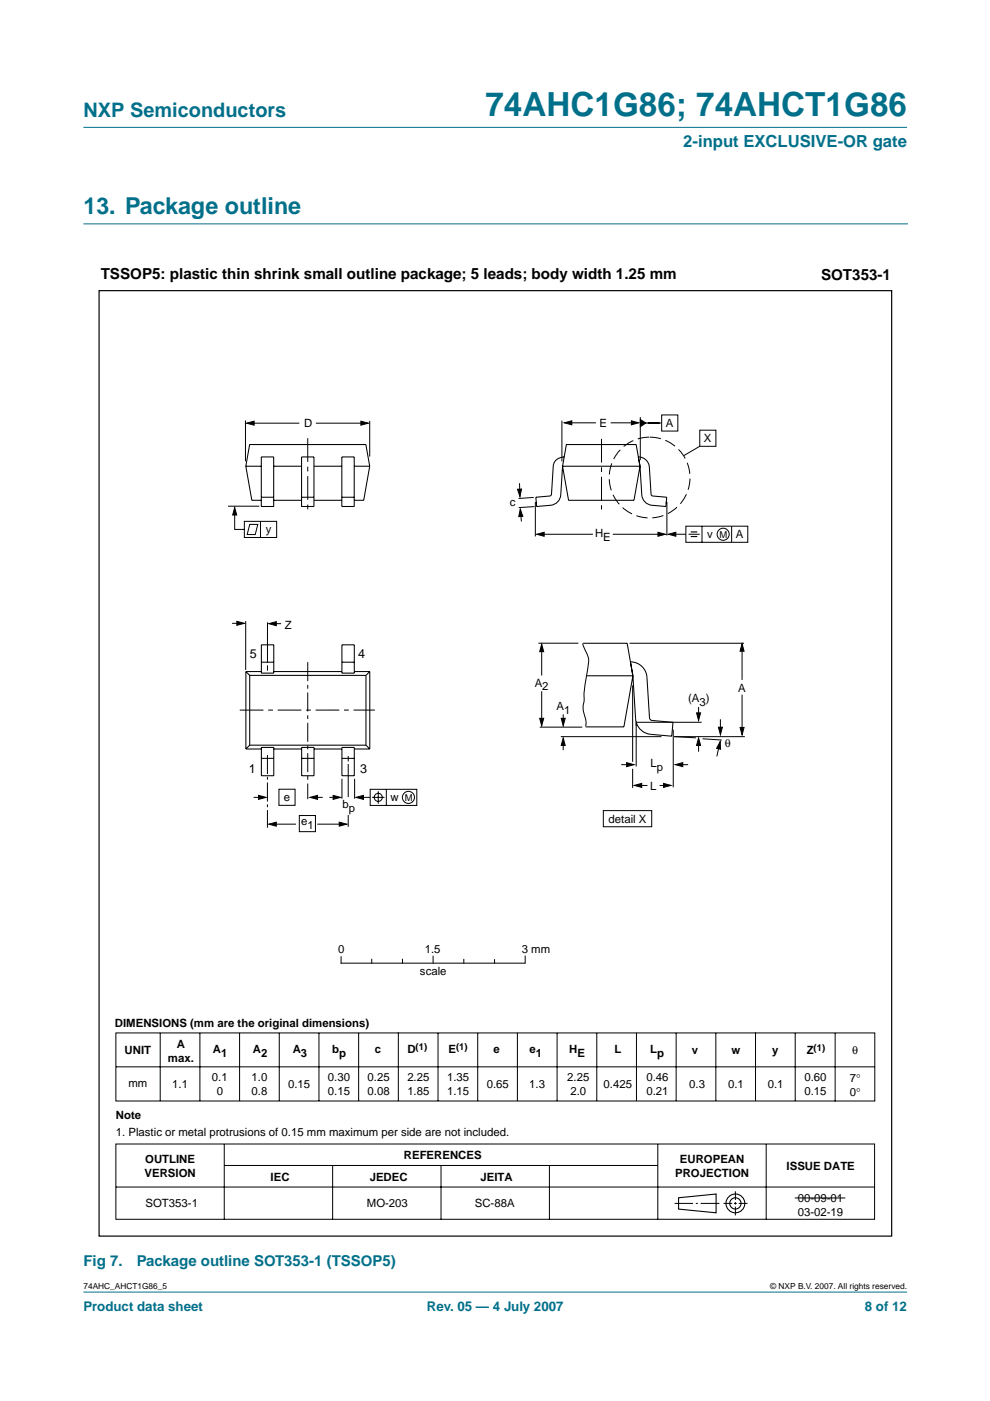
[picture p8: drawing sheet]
<svg xmlns="http://www.w3.org/2000/svg" width="210mm" height="297mm" viewBox="0 0 210 297" stroke-linecap="round" stroke-linejoin="round" font-family="sans-serif">
<g fill="#00708a" stroke="#00708a" stroke-width=".21">
<path d="M17.7 273.9h174.6z"/>
<path d="M17.7 27h174.6z"/>
</g>
<path d="M17.7 47.5h174.7" fill="none" stroke="#00708a" stroke-width=".21"/>
<g fill="none" stroke="#000" stroke-width=".21">
<path d="M52 89.1v8.7M53.2 89.7h10.3M67 89.7h10.2M78.4 89.2v7.6M119.1 89.2v8.6M120.4 89.6h5.9M129.5 89.6h5.2M135.8 88.4v9.2M136.3 89.7h4M140.3 88h3.4v3.4h-3.4zM148.4 91.2h3.4v3.4h-3.4zM148.4 94.6l-3.4 2"/>
<path d="M48.4 107.3h6.6M49.8 108.2v4h2M51.8 110.5h6.9v3.5h-6.9zM52.9 111.2h1.8l-.6 2.1h-1.7zM55.2 110.5v3.5M110.2 102.4v2.3M110.4 108.5l.2 2.1M113.2 105.5l-3.3 .2M113.3 107.4l-3.3 .2M113.5 106.5v7.2M114.6 113.3h11.1M129.9 113.3h10.2"/>
<path d="M141.4 106.5v7M142.6 113.3h2.8M145.4 111.6h13.1v3.4h-13.1zM146 113.3h2.4M148.8 111.6v3.4M155.1 111.6v3.4M49.2 132.2h2M52.1 131.7v10.3M56.7 131.9v8.6M57.6 132.2h2M114.2 136.4h8.4M114.9 137.2v6"/>
<path d="M123.5 136.4l.9 2.1a3.9 3.9 0 0 1 .2 3.2 32.3 32.3 0 0 0-.8 7.3 6.5 6.5 0 0 0 .4 3.9v1.1M133.5 136.4h24.2M157.3 137.5v6.7M56.7 141.1v1.1M114.4 154.2h9.1M114.9 146.6v6.5M118.9 156.2h21.3M119.4 151.5v1.9M119.4 157.4v1.6M134.1 145.3v16.2M142.7 154.7v12.2M142.9 156.2l4.6 .2"/>
<path d="M143 156.2h14.9M148.1 149.9v1.9M148.1 157.5v1.9M148.8 153.1h-13.9v9.4M149 156.6l4 .3M152.6 157.8l-.6 2.6M152.7 152.5v2.6M157.3 147.3v7.5M53.8 169.1h1.9M58.2 174.7h4.5M59.1 167.3h3.5v3.4h-3.5zM63.5 172.9h3.4v3.4h-3.4z"/>
<path d="M66.9 169.1h1.5M67.3 174.7h5.5M69.8 169.1h1.6M72.5 165.1v4.2M73.8 160.3v1.1M73.8 162v7M73.8 172.8v2.5M75.2 165.1v4.2M76.4 169.1h2.1M78.5 167.3h9.9v3.5h-9.9zM78.9 169.1h2.6M80.2 167.8v2.6"/>
<path d="M81.9 167.3v3.5M127.9 171.9h10.3v3.4h-10.3zM131.7 162.1h1.6M134.1 163v4.1M135.1 166.5h2.2M139.9 166.5h1.6M144.1 162.1h1.8M24.6 219h160.9v14.4h-160.9zM34 219v14.4M42.4 219v14.4M50.8 219v14.4M59.2 219v14.4"/>
<path d="M67.6 219v14.4M72.3 204.2h39M72.3 202.8v1.4M76 219v14.4M78.8 203.4v.8M84.5 219v14.4M85.3 203.4v.8M91.8 202.7v1.5M92.9 219v14.4M98.3 203.4v.8M101.3 219v14.4M104.9 203.5v.7"/>
<path d="M109.7 219v14.4M111.4 202.7v1.5M118.1 219v14.4M126.5 219v14.4M134.9 219v14.4M143.4 219v14.4M151.8 219v14.4M160.2 219v14.4M168.6 219v14.4M177.1 219v14.5M24.6 226.2h160.9M24.6 242.6h160.8v15.9h-160.8z"/>
<path d="M24.6 251.7h160.8M47.5 242.6v15.9M47.6 247.1h91.8M70.5 247.1v11.4M93.5 247.1v11.4M116.5 247.1v11.4M139.5 242.6v15.9M143 255.1h3.9M147.5 255.1h.5M148.6 255.1h3.9M153.4 255.1h1.9M155.6 255.1h.6"/>
<path d="M155.9 252.6v1.8M155.9 254.9v.5M155.9 255.8v1.9M156.6 255.1h1.9M162.5 242.6v15.9M168.5 254h10.7"/>
<circle cx="153.3" cy="113.3" r="1.28"/>
<circle cx="80.2" cy="169.1" r=".86"/>
<circle cx="86.6" cy="169.1" r="1.28"/>
</g>
<g fill="none" stroke="#000" stroke-width=".23">
<path d="M143.9 253.9l7.9-.7v3.9l-7.9-.7z"/>
<circle cx="155.9" cy="255.1" r="1.99"/>
<circle cx="155.9" cy="255.1" r="1.2"/>
</g>
<g fill="#000" stroke="#000" stroke-width=".21">
<path d="M52.3 89.7l1.6-.4v.8zM76.5 89.3l1.6 .4-1.6 .4zM119.6 89.6l1.6-.4v.9zM133.9 89.2l1.5 .4-1.5 .5zM135.8 88.9l1.1 .8-1.1 .8zM49.8 107.6l.4 1.6h-.9zM109.7 103.7h.9l-.4 1.6zM110.3 107.9l.5 1.6h-.8zM113.8 113.3l1.6-.4v.8zM139.5 112.9l1.6 .4-1.6 .4zM141.7 113.3l1.6-.5v.9zM50.2 131.7l1.6 .5-1.6 .4z"/>
<path d="M57 132.2l1.6-.4v.9zM114.9 136.6l.4 1.6h-.9zM157.3 136.5l.5 1.6h-.9zM114.4 152.3h.9l-.4 1.6zM119.4 156.5l.4 1.6h-.8zM119 152.3h.8l-.4 1.6zM148.1 156.5l.4 1.5h-.8zM147.7 151.1h.8l-.4 1.6zM152.7 157.2l.1 1.6-.9-.1zM152.3 154.2h.9l-.5 1.6zM156.9 154.2h.9l-.5 1.6zM54.8 168.6l1.6 .5-1.6 .4z"/>
<path d="M57 174.7l1.6-.4v.9zM65.7 169.1l1.6-.5v.9zM70.6 168.6l1.6 .5-1.6 .4zM71.9 174.3l1.6 .4-1.6 .5zM75.5 169.1l1.6-.5v.9zM132.9 161.7l1.5 .4-1.5 .4zM134.5 166.5l1.6-.4v.8zM140.7 166.1l1.6 .4-1.6 .4zM143.2 162.1l1.6-.4v.8z"/>
</g>
<path d="M56.7 160.1v15.4" fill="none" stroke="#000" stroke-width=".21" stroke-dasharray="4 .6 .6 .6" stroke-linecap="butt"/>
<path d="M65.2 92.9v15.6M127.5 93v15M50.8 150.6l28.7-.1" fill="none" stroke="#000" stroke-width=".21" stroke-dasharray="5 1 1 1" stroke-linecap="butt"/>
<path d="M65.2 140.4v29" fill="none" stroke="#000" stroke-width=".21" stroke-dasharray="4 .8 .8 .8" stroke-linecap="butt"/>
<path d="M146.5 112.8h1.3M146.5 113.8h1.3" fill="none" stroke="#000" stroke-width=".24"/>
<circle cx="137.7" cy="101.2" r="8.6" fill="none" stroke="#000" stroke-width=".21" stroke-dasharray="2.4 1" stroke-linecap="butt"/>
<path d="M21 61.6h168.1v200.5h-168.1z" fill="none" stroke="#000" stroke-width=".25"/>
<g fill="none" stroke="#000" stroke-width=".22">
<path d="M52.1 98.8l1.3 7.3h2M52.1 98.8h3.3M52.1 98.8l.8-4.5h24.7l.8 4.5M55.4 96.9h2.6v10.5h-2.6zM58 98.8h5.9M63.9 96.9h2.7v10.5h-2.7zM66.6 98.8h5.9M72.5 96.9h2.6v10.5h-2.6zM75.1 98.8h3.3M78.4 98.8l-1.3 7.3h-2M119.3 98.8l.8-4.5h14.8l.8 4.5M119.3 98.8l1.2 7.3h13.9l1.3-7.3"/>
<path d="M119.3 98.8h16.4M119.6 96.9h-.1a2.21 2.21 0 0 0-2.2 2.2l-.4 5.9-.3 .2-3 .2 .2 2 2.9-.3a2.36 2.36 0 0 0 2.2-2.2l.4-6.1M119.6 96.9h.1M135.3 96.9a2.32 2.32 0 0 1 2.4 2.2l.4 5.9 .3 .2 3 .2-.2 2-3-.3a2.36 2.36 0 0 1-2.1-2.2l-.4-6.1M55.4 105.4h2.6M58 106.1h5.9M63.9 105.4h2.7M66.6 106.1h5.9M72.5 105.4h2.6M113.7 106.4v.4M141.3 106.4v.4M55.4 136.7h2.6v6h-2.6z"/>
<path d="M72.5 136.7h2.6v6h-2.6zM123.6 136.4h9.4l1.2 6.9M52.1 142.4h3.3M52.1 158.8h3.3M52.1 142.4l.8 .8M52.1 142.4v16.4M52.9 143.2h24.7M52.9 158h24.7M52.9 158l-.8 .8M52.9 143.2v14.8M55.4 158.5h2.6v6h-2.6zM55.4 140.4h2.6"/>
<path d="M58 142.4h14.5M58 158.8h6M64 158.5h2.6v6h-2.6zM66.6 158.8h5.9M72.5 140.4h2.6M72.5 158.5h2.6v6h-2.6zM75.1 142.4h3.3M75.1 158.8h3.3M77.6 158l.8 .8M77.6 143.2v14.8M78.4 142.4l-.8 .8M78.4 142.4v16.4"/>
<path d="M124.3 143.3h9.9M133.7 140.3h.1M133.7 140.3a3.5 3.5 0 0 1 3.5 3.3l.6 8.9 .4 .3 4.5 .3-.3 3-4.4-.4a3.5 3.5 0 0 1-3.1-2.6M134.2 143.3l.7 9.8M134.2 143.3l-1.9 10.8h-8.1M134.9 153.1h.1M55.4 160.8h2.6M64 160.8h2.6M72.5 160.8h2.6"/>
</g>
<text font-size="7.1" fill="#00708a" x="102.9" y="24.7">74AHC1G86; 74AHCT1G86</text>
<text font-size="4.9" fill="#00708a" x="17.7" y="45.5">13. Package outline</text>
<text font-size="4.2" fill="#00708a" x="17.7" y="24.9">NXP Semiconductors</text>
<text font-size="3.5" fill="#00708a" x="144.9" y="31.1">2-input EXCLUSIVE-OR gate</text>
<g font-size="3.2">
<text x="21.4" y="59.3">TSSOP5: plastic thin shrink small outline package; 5 leads; body width 1.25 mm</text>
<text x="174.1" y="59.3">SOT353-1</text>
</g>
<g font-size="3.2" fill="#00708a">
<text x="17.7" y="268.3">Fig 7.</text>
<text x="29" y="268.3">Package outline SOT353-1 (TSSOP5)</text>
</g>
<g font-size="2.8" fill="#00708a">
<text x="17.7" y="278">Product data sheet</text>
<text x="90.5" y="278">Rev. 05 — 4 July 2007</text>
<text x="183.4" y="278">8 of 12</text>
</g>
<g font-size="2.7">
<text x="53" y="139.5">5</text>
<text x="76" y="139.5">4</text>
<text x="52.8" y="163.9">1</text>
<text x="76.4" y="163.9">3</text>
</g>
<g font-size="2.4">
<text x="64.5" y="90.6">D</text>
<text x="127.1" y="90.6">E</text>
<text x="141.2" y="90.6">A</text>
<text x="149.3" y="93.8">X</text>
<text x="108.1" y="107.3">c</text>
<text x="56.4" y="113">y</text>
<text x="126.2" y="113.9">H</text>
<text x="149.9" y="114">v</text>
<text x="127.9" y="114.7">E</text>
<text x="156" y="114.2">A</text>
<text x="60.4" y="133.3">Z</text>
<text x="113.4" y="145.6">A</text>
<text x="115" y="146.4">2</text>
<text x="145.9" y="148.9">(A )</text>
<text x="148.3" y="149.7">3</text>
<text x="156.5" y="146.7">A</text>
<text x="118" y="150.6">A</text>
<text x="119.6" y="151.4">1</text>
<text x="153.7" y="158.4">θ</text>
<text x="137.8" y="167.4">L</text>
<text x="137.9" y="162.7">L</text>
<text x="139.3" y="163.5">p</text>
<text x="60.2" y="169.7">e</text>
<text x="72.6" y="171.3">b</text>
<text x="74" y="172.1">p</text>
<text x="82.8" y="169.8">w</text>
<text x="63.9" y="175">e</text>
<text x="65.2" y="175.8">1</text>
<text x="129" y="174.4">detail X</text>
<text x="71.7" y="202">0</text>
<text x="90.1" y="202">1.5</text>
<text x="110.6" y="202">3 mm</text>
<text x="89" y="206.8">scale</text>
<text x="24.4" y="217.8">DIMENSIONS (mm are the original dimensions)</text>
<text x="26.4" y="223.5">UNIT</text>
<text x="35.6" y="225.1">max.</text>
<text x="37.5" y="222.1">A</text>
<text x="45.1" y="223.3">A</text>
<text x="46.9" y="224.1">1</text>
<text x="53.6" y="223.3">A</text>
<text x="55.4" y="224.1">2</text>
<text x="62.1" y="223.3">A</text>
<text x="63.8" y="224.1">3</text>
<text x="70.5" y="223.3">b</text>
<text x="71.9" y="224.1">p</text>
<text x="79.5" y="223.3">c</text>
<text x="86.4" y="223.3">D</text>
<text x="95.1" y="223.3">E</text>
<text x="104.6" y="223.3">e</text>
<text x="112.3" y="223.3">e</text>
<text x="113.6" y="224.1">1</text>
<text x="120.7" y="223.3">H</text>
<text x="122.4" y="224.1">E</text>
<text x="130.3" y="223.3">L</text>
<text x="137.9" y="223.3">L</text>
<text x="139.4" y="224.1">p</text>
<text x="146.7" y="223.5">v</text>
<text x="155.1" y="223.5">w</text>
<text x="163.7" y="223.5">y</text>
<text x="171" y="223.5">Z</text>
<text x="180.7" y="223.5">θ</text>
<text x="27.2" y="230.5">mm</text>
<text x="36.5" y="230.6">1.1</text>
<text x="44.9" y="229.2">0.1</text>
<text x="45.9" y="232.1">0</text>
<text x="53.4" y="229.2">1.0</text>
<text x="53.4" y="232.1">0.8</text>
<text x="61.1" y="230.7">0.15</text>
<text x="69.5" y="229.2">0.30</text>
<text x="69.5" y="232.1">0.15</text>
<text x="77.9" y="229.2">0.25</text>
<text x="77.9" y="232.1">0.08</text>
<text x="86.4" y="229.2">2.25</text>
<text x="86.4" y="232.1">1.85</text>
<text x="94.8" y="229.2">1.35</text>
<text x="94.8" y="232.1">1.15</text>
<text x="103.2" y="230.7">0.65</text>
<text x="112.2" y="230.7">1.3</text>
<text x="120.3" y="229.2">2.25</text>
<text x="120.9" y="232.1">2.0</text>
<text x="128" y="230.7">0.425</text>
<text x="137.1" y="229.2">0.46</text>
<text x="137.1" y="232.1">0.21</text>
<text x="146.2" y="230.7">0.3</text>
<text x="154.4" y="230.7">0.1</text>
<text x="162.8" y="230.7">0.1</text>
<text x="170.5" y="229.2">0.60</text>
<text x="170.5" y="232.1">0.15</text>
<text x="180.2" y="229.4">7°</text>
<text x="180.2" y="232.3">0°</text>
<text x="24.6" y="237.3">Note</text>
<text x="24.6" y="240.9">1. Plastic or metal protrusions of 0.15 mm maximum per side are not included.</text>
<text x="85.6" y="245.8">REFERENCES</text>
<text x="30.6" y="249.4">VERSION</text>
<text x="30.8" y="246.5">OUTLINE</text>
<text x="57.4" y="250.4">IEC</text>
<text x="78.4" y="250.4">JEDEC</text>
<text x="101.9" y="250.4">JEITA</text>
<text x="143.2" y="249.4">PROJECTION</text>
<text x="144.2" y="246.5">EUROPEAN</text>
<text x="166.8" y="248">ISSUE DATE</text>
<text x="30.8" y="256">SOT353-1</text>
<text x="77.8" y="256">MO-203</text>
<text x="100.7" y="256">SC-88A</text>
<text x="169.1" y="254.8">00-09-01</text>
<text x="169.1" y="257.7">03-02-19</text>
</g>
<g font-size="2">
<text x="152.5" y="114">M</text>
<text x="85.8" y="169.8">M</text>
<text x="88.1" y="222.5">(1)</text>
<text x="96.7" y="222.5">(1)</text>
<text x="172.5" y="222.7">(1)</text>
</g>
<g font-size="1.8">
<text x="17.7" y="273.4">74AHC_AHCT1G86_5</text>
<text x="163.3" y="273.4">© NXP B.V. 2007. All rights reserved.</text>
</g>
</svg>
